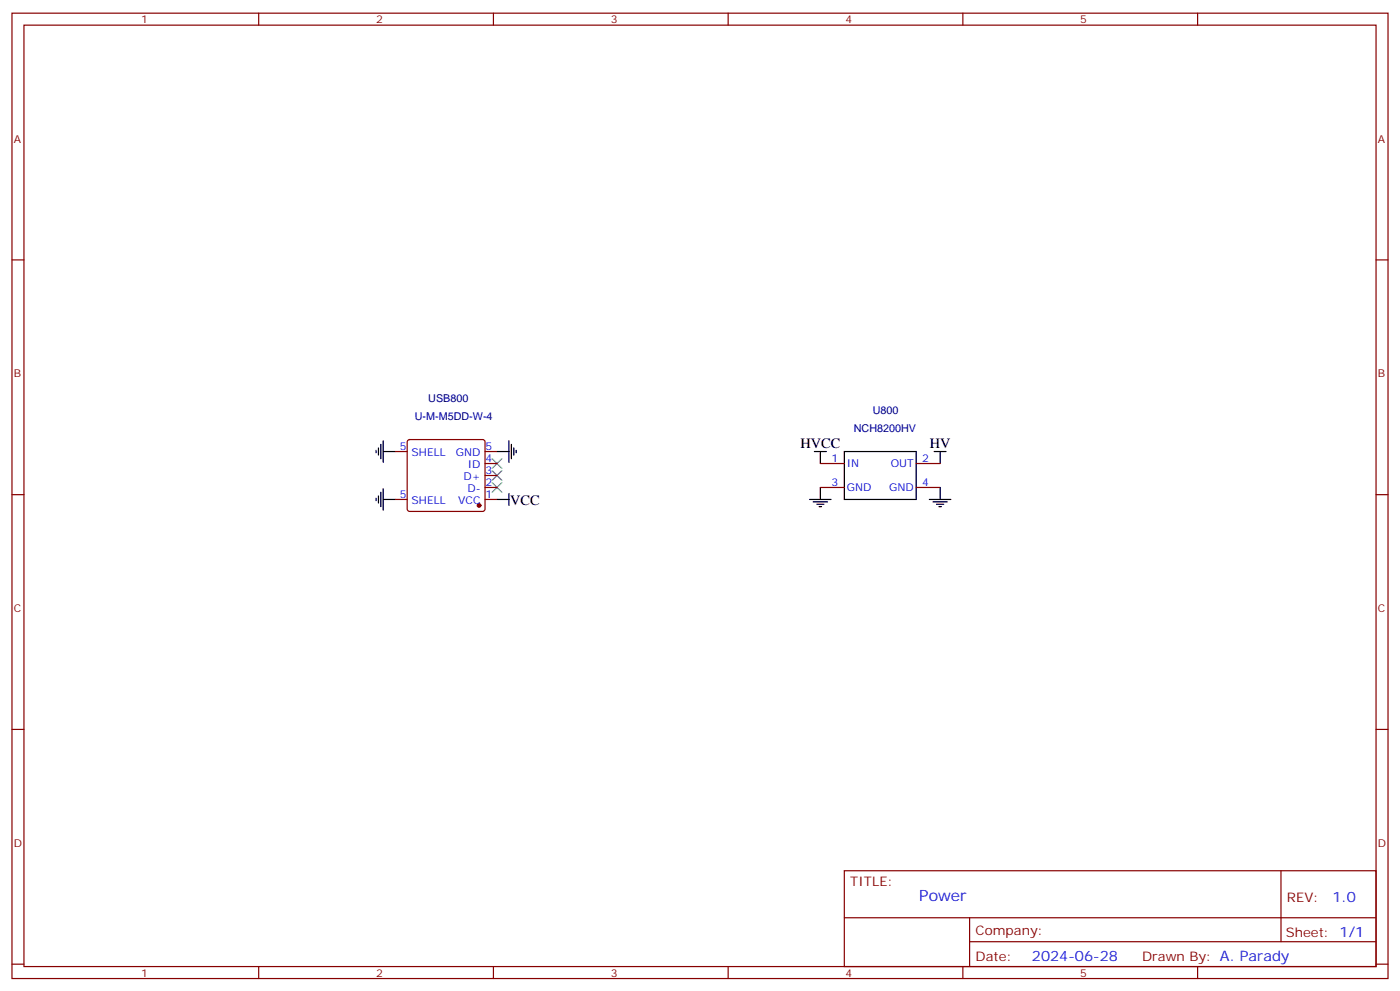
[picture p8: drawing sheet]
<svg xmlns="http://www.w3.org/2000/svg" width="412mm" height="292mm" viewBox="0 0 412 292" stroke-linecap="round" stroke-linejoin="round" font-family="sans-serif">
<g fill="none" stroke="#870000" stroke-width=".35">
<path d="M3.5 3.9h405.4v284.3h-405.4zM7.1 7.4h398.2v277.3h-398.2zM76.2 3.9v3.5M145.3 3.9v3.5M214.5 3.9v3.5M283.6 3.9v3.5M352.8 3.9v3.5M3.5 76.6h3.6M405.3 76.6h3.6M116.4 133h3.5M120.2 129.7l.4-.2h21.6l.5 .2 .2 .5v19.7l-.3 .5-.4 .2h-21.6l-.4-.2-.3-.5v-19.7zM142.9 136.5h3.5"/>
<path d="M142.9 133h3.5M241.7 136.5h7M269.9 136.5h7M3.5 145.7h3.6M116.4 147.1h3.5M142.9 147.1h3.5M142.9 143.6h3.5M142.9 140.1h3.5M241.7 143.6h7M269.9 143.6h7M405.3 145.7h3.6M3.5 214.8h3.6"/>
<path d="M405.3 214.8h3.6M248.7 256.5h156.6v28.2h-156.6zM377.3 256.5v20.9M248.7 270.3h156.5M285.6 277.4h119.6M285.6 270.3v14.1M3.5 284h3.6M76.2 284.7v3.5M145.3 284.7v3.5M214.5 284.7v3.5M283.6 284.7v3.5M352.8 284.7v3.5"/>
<path d="M405.3 284h3.6"/>
</g>
<path d="M145 138.6l2.8 2.9M145 135.1l2.8 2.8M147.8 138.6l-2.8 2.9M147.8 135.1l-2.8 2.8M145 142.2l2.8 2.8M147.8 142.2l-2.8 2.8" fill="none" stroke="#3c3" stroke-width=".35"/>
<g fill="none" stroke="#000" stroke-width=".35">
<path d="M110.8 132.6v.8M111.5 131.9v2.2M112.2 130.9v4.2M112.9 133h3.5M112.9 129.8v6.4M146.4 133h3.5M149.9 129.8v6.4M150.6 130.9v4.2M151.3 131.9v2.2M152 132.6v.8M239.9 133h3.5M241.7 133v3.5"/>
<path d="M248.7 133h21.2v14.1h-21.2zM275.2 133h3.5M276.9 133v3.5M110.8 146.8v.7M111.5 146.1v2.1M112.2 145v4.2M112.9 147.1h3.5M112.9 143.9v6.4M146.4 147.1h3.5M149.9 145.3v3.6M238.5 147.1h6.3M239.5 147.8h4.3"/>
<path d="M240.6 148.5h2.1M241.3 149.2h.7M241.7 143.6v3.5M273.8 147.1h6.3M274.8 147.8h4.2M275.9 148.5h2.1M276.6 149.2h.7M276.9 143.6v3.5"/>
</g>
<circle cx="141.1" cy="148.9" r=".53" fill="#870000" stroke="#870000" stroke-width=".35"/>
<text font-size="4.6" fill="#00f" x="270.8" y="265.5">Power</text>
<g font-size="4.2">
<text x="235.8" y="131.9">HVCC</text>
<text x="273.9" y="131.9">HV</text>
<text x="150.3" y="148.8">VCC</text>
</g>
<g font-size="4.2" fill="#00f">
<text x="392.5" y="265.7">1.0</text>
<text x="304" y="283.1">2024-06-28</text>
</g>
<g font-size="3.9" fill="#800">
<text x="250.5" y="261.1">TITLE:</text>
<text x="379.1" y="265.7">REV:</text>
<text x="287.4" y="275.3">Company:</text>
<text x="378.7" y="275.9">Sheet: 1/1</text>
<text x="287.4" y="282.9">Date:</text>
<text x="336.4" y="283">Drawn By: A. Parady</text>
</g>
<g font-size="3.2" fill="#800">
<text x="41.6" y="6.9">1</text>
<text x="110.8" y="6.9">2</text>
<text x="179.9" y="6.9">3</text>
<text x="249.1" y="6.9">4</text>
<text x="318.2" y="6.9">5</text>
<text x="4.1" y="42">A</text>
<text x="405.9" y="42">A</text>
<text x="4.1" y="111.1">B</text>
<text x="405.9" y="111.1">B</text>
<text x="4.1" y="180.3">C</text>
<text x="405.9" y="180.3">C</text>
<text x="4.1" y="249.4">D</text>
<text x="405.9" y="249.4">D</text>
<text x="41.6" y="287.7">1</text>
<text x="110.8" y="287.7">2</text>
<text x="179.9" y="287.7">3</text>
<text x="249.1" y="287.7">4</text>
<text x="318.2" y="287.7">5</text>
</g>
<g font-size="3.2" fill="#000080">
<text x="126.2" y="118.3">USB800</text>
<text x="122.2" y="123.6">U-M-M5DD-W-4</text>
<text x="257.1" y="121.8">U800</text>
<text x="251.5" y="127.1">NCH8200HV</text>
</g>
<g font-size="3.2" fill="#00f">
<text x="117.8" y="132.6">5</text>
<text x="121.2" y="134.4">SHELL</text>
<text x="134.3" y="134.4">GND</text>
<text x="137.8" y="137.9">ID</text>
<text x="143.1" y="136.2">4</text>
<text x="143.1" y="132.6">5</text>
<text x="244.9" y="136.2">1</text>
<text x="249.4" y="137.6">IN</text>
<text x="262.4" y="137.6">OUT</text>
<text x="271.6" y="136.2">2</text>
<text x="136.5" y="141.5">D+</text>
<text x="143.1" y="143.2">2</text>
<text x="143.1" y="139.7">3</text>
<text x="244.9" y="143.2">3</text>
<text x="271.6" y="143.2">4</text>
<text x="117.8" y="146.8">5</text>
<text x="121.2" y="148.5">SHELL</text>
<text x="135" y="148.5">VCC</text>
<text x="137.7" y="145">D-</text>
<text x="143.1" y="146.8">1</text>
<text x="249.4" y="144.6">GND</text>
<text x="261.9" y="144.6">GND</text>
</g>
</svg>
